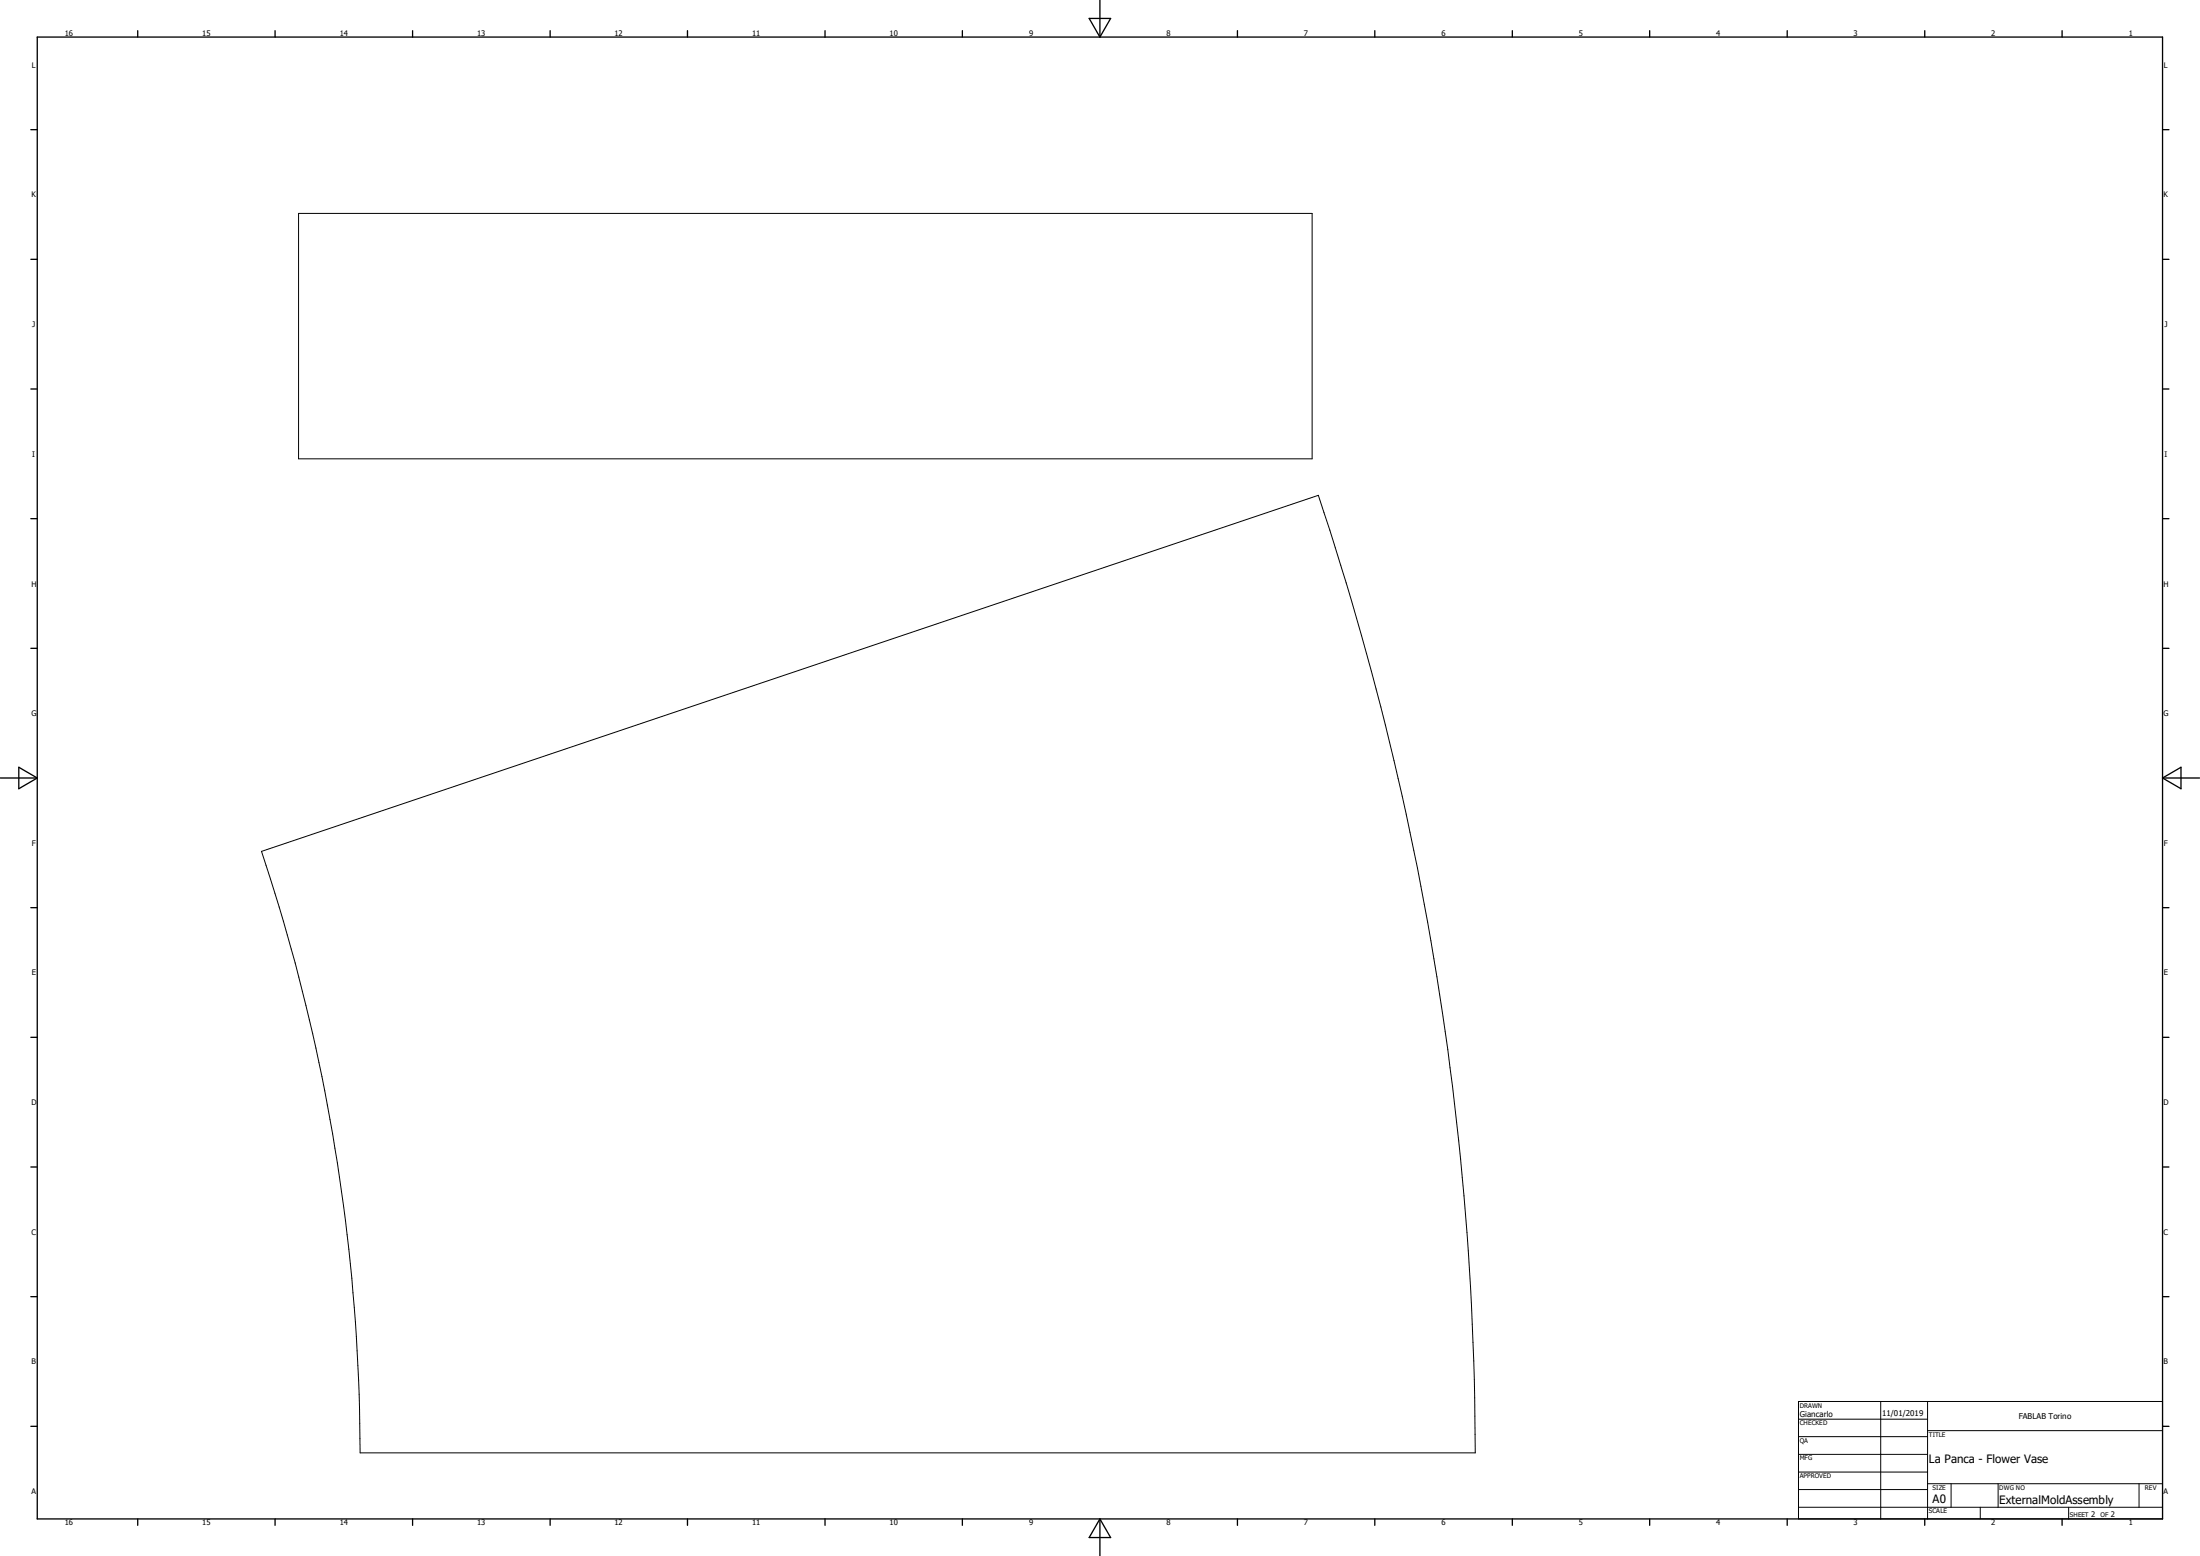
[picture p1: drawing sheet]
<svg xmlns="http://www.w3.org/2000/svg" width="297mm" height="210mm" viewBox="0 0 297 210" stroke-linecap="round" stroke-linejoin="round" font-family="sans-serif">
<g fill="none" stroke="#000" stroke-width=".18">
<path d="M4.2 17.5h.8M5 5h287v200h-287zM18.6 4.1v.9M37.1 4.1v.9M55.7 4.1v.9M74.3 4.1v.9M92.8 4.1v.9M111.4 4.1v.9M129.9 4.1v.9M147 2.5h2.9l-1.4 2.5zM148.5 0v5M167.1 4.1v.9"/>
<path d="M185.6 4.1v.9M204.2 4.1v.9M222.7 4.1v.9M241.3 4.1v.9M259.8 4.1v.9M278.4 4.1v.9M292 17.5h.8M4.2 35h.8M292 35h.8M4.2 52.5h.8M292 52.5h.8M4.2 70h.8"/>
<path d="M292 70h.8M4.2 87.5h.8M292 87.5h.8M0 105h5M2.5 103.6l2.5 1.4-2.5 1.5zM292 105h5M292 105l2.4-1.4v2.9zM4.2 122.5h.8M292 122.5h.8M4.2 157.5h.8M4.2 140h.8M292 157.5h.8"/>
<path d="M292 140h.8M4.2 175h.8M292 175h.8M4.2 192.5h.8M292 192.5h.8M18.6 205v.9M37.1 205v.9M55.7 205v.9M74.3 205v.9M92.8 205v.9M111.4 205v.9M129.9 205v.9"/>
<path d="M148.5 205v5M148.5 205l1.4 2.5h-2.9zM167.1 205v.9M185.6 205v.9M204.2 205v.9M222.7 205v.9M241.3 205v.9M259.8 205v.9M278.4 205v.9"/>
</g>
<g fill="none" stroke="#000" stroke-width=".14">
<path d="M40.3 28.8h136.8v33.1h-136.8zM35.3 114.9l142.7-48a408.5 408.5 0 0 1 21.2 129.2h-150.6a241.4 241.4 0 0 0-.9-21.6 255.4 255.4 0 0 0-12.4-59.6zM242.8 191.6h17.4M242.8 193.9h17.4M242.8 196.3h17.4M242.8 198.7h17.4M242.8 189.2h49.2v15.8h-49.2zM253.9 189.2v15.8M260.2 193.1h31.8M260.2 189.2v15.8M242.8 201h17.4M242.8 203.4h49.2"/>
<path d="M260.2 200.3h31.8M263.4 200.3v3.1M267.3 203.4v1.6M269.8 200.3v3.1M279.3 203.4v1.6M288.8 200.3v3.1"/>
</g>
<g font-size="1.6">
<text x="260.4" y="197.5">La Panca - Flower Vase</text>
<text x="260.9" y="202.9">A0</text>
<text x="269.9" y="202.9">ExternalMoldAssembly</text>
</g>
<g font-size="1.1">
<text x="243" y="191.3">Giancarlo</text>
<text x="254.1" y="191.2">11/01/2019</text>
<text x="272.5" y="191.5">FABLAB Torino</text>
</g>
<g font-size="1">
<text x="8.8" y="4.9">16</text>
<text x="27.3" y="4.9">15</text>
<text x="45.9" y="4.9">14</text>
<text x="64.4" y="4.9">13</text>
<text x="83" y="4.9">12</text>
<text x="101.6" y="4.9">11</text>
<text x="120.1" y="4.9">10</text>
<text x="138.9" y="4.9">9</text>
<text x="157.5" y="4.9">8</text>
<text x="176" y="4.9">7</text>
<text x="194.6" y="4.9">6</text>
<text x="213.1" y="4.9">5</text>
<text x="231.7" y="4.9">4</text>
<text x="250.2" y="4.9">3</text>
<text x="268.8" y="4.9">2</text>
<text x="287.4" y="4.9">1</text>
<text x="4.3" y="9.1">L</text>
<text x="292.1" y="9.1">L</text>
<text x="4.2" y="26.6">K</text>
<text x="292.1" y="26.6">K</text>
<text x="4.4" y="44.2">J</text>
<text x="292.2" y="44.2">J</text>
<text x="4.4" y="61.6">I</text>
<text x="292.2" y="61.6">I</text>
<text x="4.2" y="79.2">H</text>
<text x="292.1" y="79.2">H</text>
<text x="4.2" y="96.6">G</text>
<text x="292.1" y="96.6">G</text>
<text x="4.3" y="114.1">F</text>
<text x="292.1" y="114.1">F</text>
<text x="4.3" y="131.6">E</text>
<text x="292.1" y="131.6">E</text>
<text x="4.2" y="149.1">D</text>
<text x="292.1" y="149.1">D</text>
<text x="4.2" y="166.6">C</text>
<text x="292.1" y="166.6">C</text>
<text x="4.2" y="184.1">B</text>
<text x="292.1" y="184.1">B</text>
<text x="4.2" y="201.6">A</text>
<text x="292.1" y="201.6">A</text>
<text x="8.8" y="205.9">16</text>
<text x="27.3" y="205.9">15</text>
<text x="45.9" y="205.9">14</text>
<text x="64.4" y="205.9">13</text>
<text x="83" y="205.9">12</text>
<text x="101.6" y="205.9">11</text>
<text x="120.1" y="205.9">10</text>
<text x="138.9" y="205.9">9</text>
<text x="157.5" y="205.9">8</text>
<text x="176" y="205.9">7</text>
<text x="194.6" y="205.9">6</text>
<text x="213.1" y="205.9">5</text>
<text x="231.7" y="205.9">4</text>
<text x="250.2" y="205.9">3</text>
<text x="268.8" y="205.9">2</text>
<text x="282.3" y="204.8">2</text>
<text x="285" y="204.8">2</text>
<text x="287.4" y="205.9">1</text>
</g>
<g font-size=".9">
<text x="243" y="190">DRAWN</text>
<text x="243" y="192.4">CHECKED</text>
<text x="243" y="194.7">QA</text>
<text x="243" y="197.1">MFG</text>
<text x="260.4" y="193.9">TITLE</text>
<text x="243" y="199.5">APPROVED</text>
<text x="260.9" y="201.1">SIZE</text>
<text x="269.9" y="201.1">DWG NO</text>
<text x="289.6" y="201.1">REV</text>
<text x="260.4" y="204.3">SCALE</text>
<text x="279.4" y="204.8">SHEET</text>
<text x="283.6" y="204.8">OF</text>
</g>
</svg>
